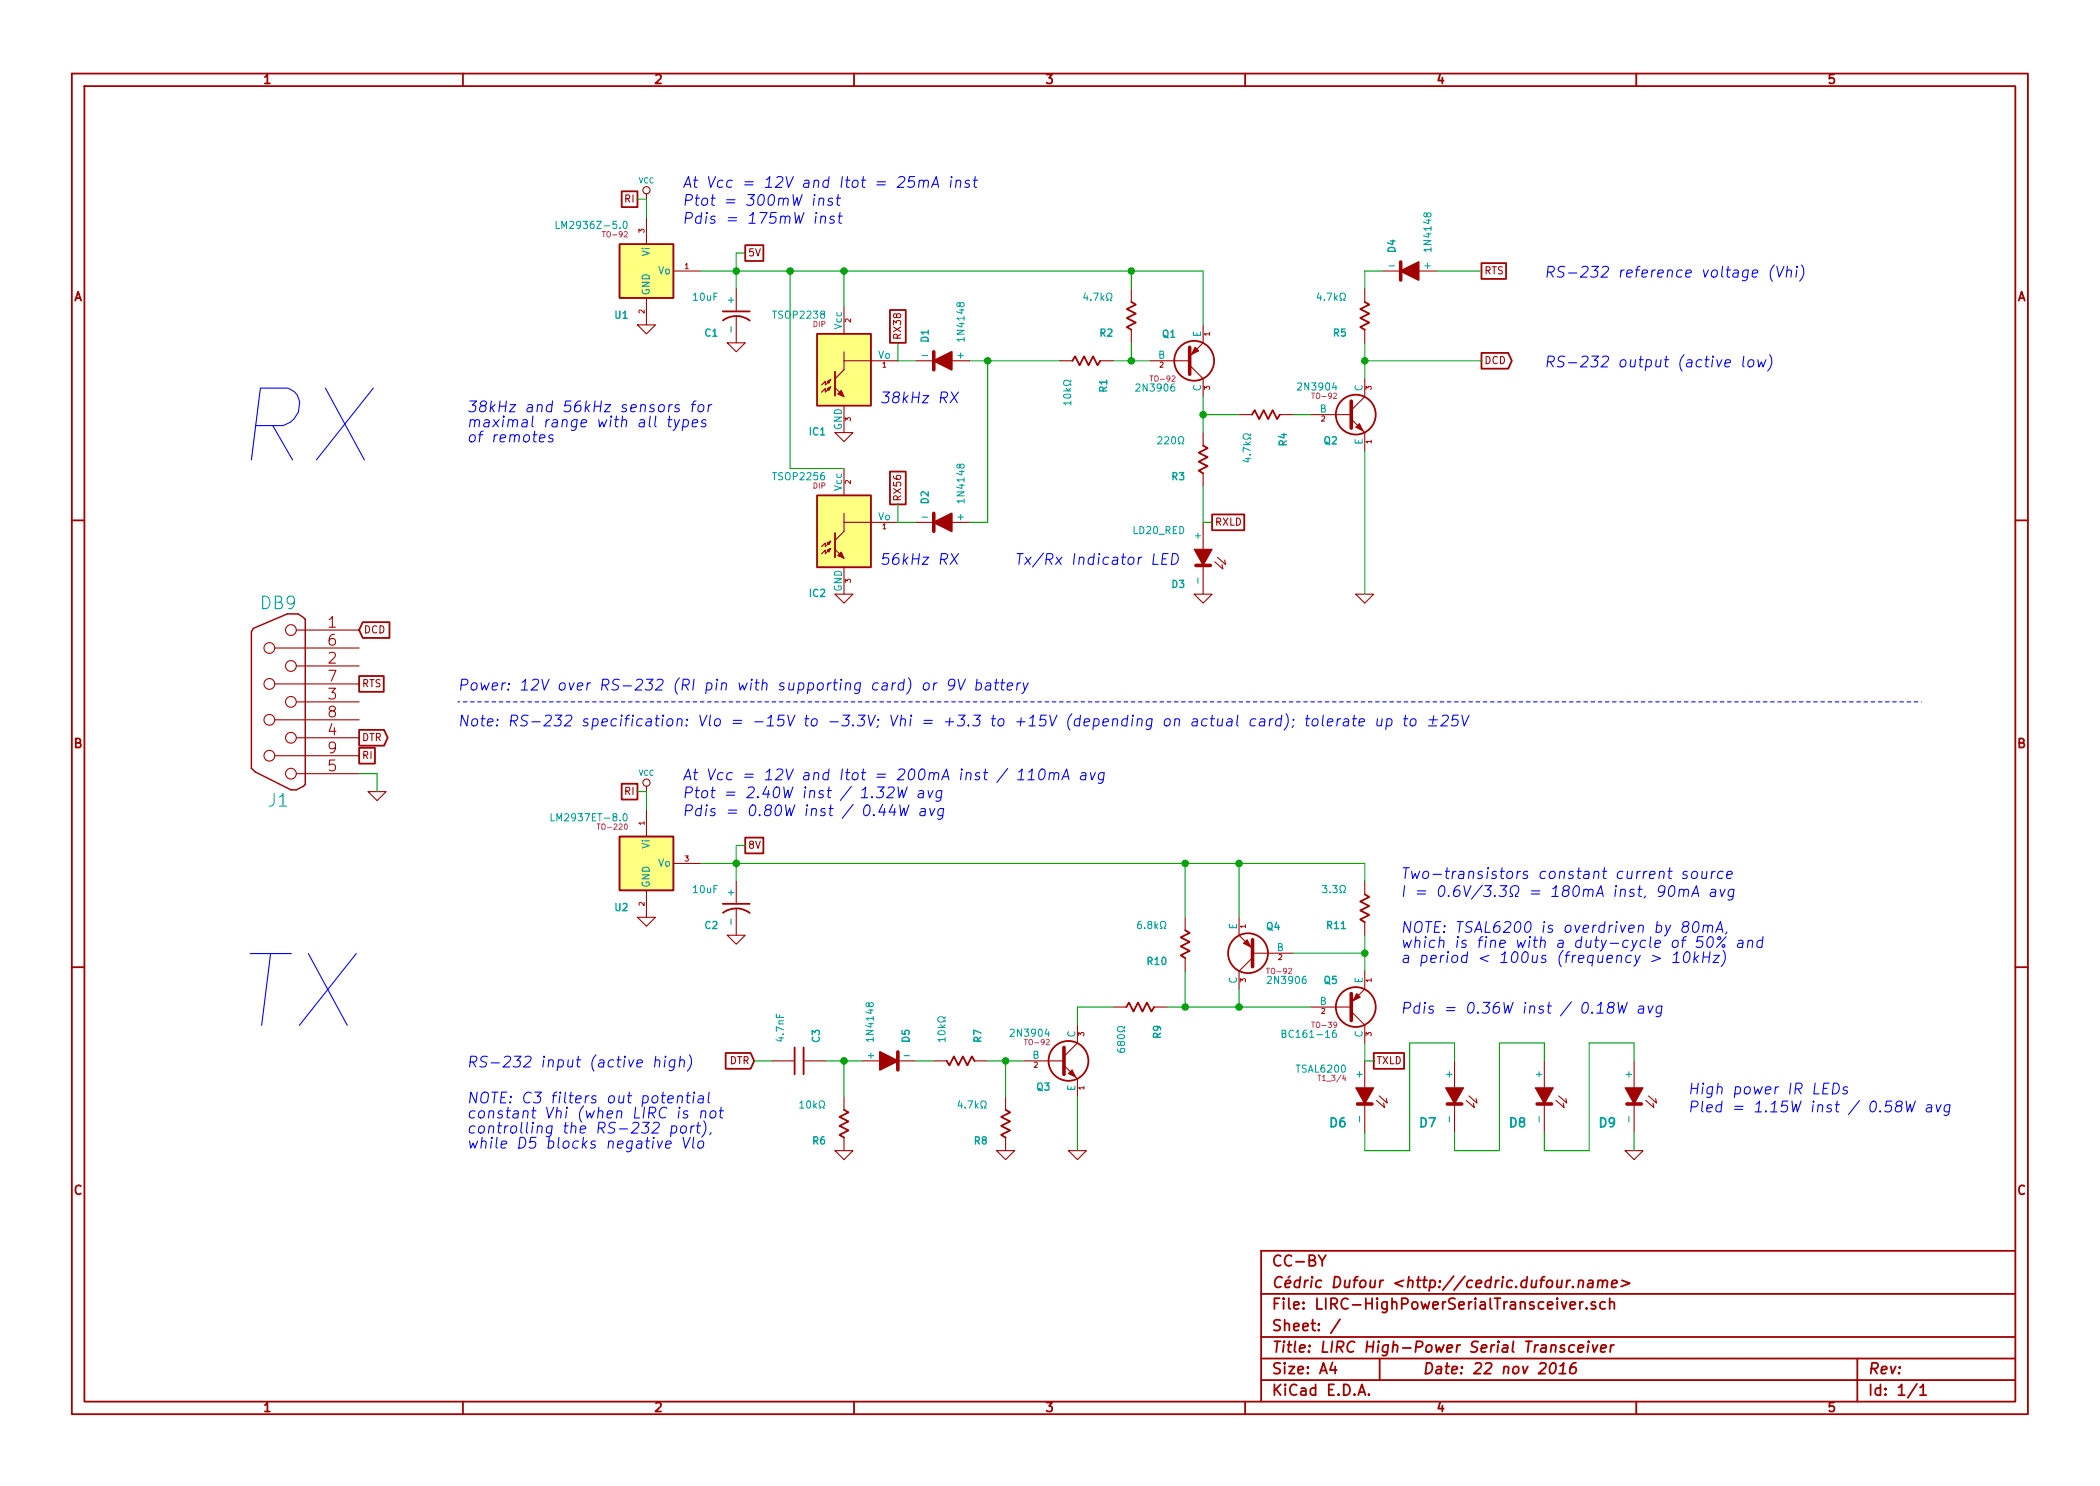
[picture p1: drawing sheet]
EESchema Schematic File Version 2
LIBS:LIRC-HighPowerSerialTransceiver-Components
LIBS:power
LIBS:device
LIBS:transistors
LIBS:conn
LIBS:linear
LIBS:regul
LIBS:74xx
LIBS:cmos4000
LIBS:adc-dac
LIBS:memory
LIBS:xilinx
LIBS:special
LIBS:microcontrollers
LIBS:dsp
LIBS:microchip
LIBS:analog_switches
LIBS:motorola
LIBS:texas
LIBS:intel
LIBS:audio
LIBS:interface
LIBS:digital-audio
LIBS:philips
LIBS:display
LIBS:cypress
LIBS:siliconi
LIBS:opto
LIBS:atmel
LIBS:contrib
LIBS:valves
LIBS:LIRC-HighPowerSerialTransceiver-cache
EELAYER 27 0
EELAYER END
$Descr A4 11693 8268
encoding utf-8
Sheet 1 1
Title "LIRC High-Power Serial Transceiver"
Date "22 nov 2016"
Rev ""
Comp "Cédric Dufour <http://cedric.dufour.name>"
Comment1 "CC-BY"
Comment2 ""
Comment3 ""
Comment4 ""
$EndDescr
$Comp
L LM2936Z-5.0 U1
U 1 1
P 3600 1500
F 0 "U1" H 3500 1250 40  0000 R CNB
F 1 "LM2936Z-5.0" H 3500 1750 40  0000 R CNN
F 2 "TO-92" H 3500 1700 30  0000 R CNN
F 3 "~" H 3850 1150 60  0000 C CNN
	1    3600 1500
	1    0    0    -1  
$EndComp
$Comp
L TSOP2238 IC1
U 1 1
P 4750 2000
F 0 "IC1" H 4600 1600 40  0000 R CNB
F 1 "TSOP2238" H 4600 2250 40  0000 R CNN
F 2 "DIP" H 4600 2200 30  0000 R CNN
F 3 "~" H 4635 1865 60  0000 C CNN
	1    4750 2000
	1    0    0    -1  
$EndComp
$Comp
L TSOP2256 IC2
U 1 1
P 4750 2900
F 0 "IC2" H 4600 2500 40  0000 R CNB
F 1 "TSOP2256" H 4600 3150 40  0000 R CNN
F 2 "DIP" H 4600 3100 30  0000 R CNN
F 3 "~" H 4635 2765 60  0000 C CNN
	1    4750 2900
	1    0    0    -1  
$EndComp
$Comp
L 1N4148 D2
U 1 1
P 5250 2900
F 0 "D2" H 5150 2800 40  0000 R CNB
F 1 "1N4148" H 5150 3000 40  0000 R CNN
F 2 "" H 5250 2900 60  0000 C CNN
F 3 "" H 5250 2900 60  0000 C CNN
	1    5250 2900
	0    1    1    0   
$EndComp
$Comp
L 2N3906 Q1
U 1 1
P 6700 2000
F 0 "Q1" H 6550 1850 40  0000 R CNB
F 1 "2N3906" H 6550 2150 40  0000 R CNN
F 2 "TO-92" H 6550 2100 30  0000 R CNN
F 3 "~" H 6600 2000 60  0000 C CNN
	1    6700 2000
	1    0    0    1   
$EndComp
$Comp
L R R3
U 1 1
P 6700 2550
F 0 "R3" H 6600 2450 40  0000 R CNB
F 1 "220Ω" H 6600 2650 40  0000 R CNN
F 2 "" H 6700 2550 60  0000 C CNN
F 3 "" H 6700 2550 60  0000 C CNN
	1    6700 2550
	1    0    0    -1  
$EndComp
$Comp
L R R1
U 1 1
P 6050 2000
F 0 "R1" H 5950 1900 40  0000 R CNB
F 1 "10kΩ" H 5950 2100 40  0000 R CNN
F 2 "" H 6050 2000 60  0000 C CNN
F 3 "" H 6050 2000 60  0000 C CNN
	1    6050 2000
	0    -1   -1   0   
$EndComp
$Comp
L 2N3904 Q2
U 1 1
P 7600 2300
F 0 "Q2" H 7450 2150 40  0000 R CNB
F 1 "2N3904" H 7450 2450 40  0000 R CNN
F 2 "TO-92" H 7450 2400 30  0000 R CNN
F 3 "~" H 7500 2151 60  0000 C CNN
	1    7600 2300
	1    0    0    -1  
$EndComp
$Comp
L R R4
U 1 1
P 7050 2300
F 0 "R4" H 6950 2200 40  0000 R CNB
F 1 "4.7kΩ" H 6950 2400 40  0000 R CNN
F 2 "" H 7050 2300 60  0000 C CNN
F 3 "" H 7050 2300 60  0000 C CNN
	1    7050 2300
	0    -1   -1   0   
$EndComp
$Comp
L GND #PWR01
U 1 1
P 4700 2400
F 0 "#PWR01" H 4700 2400 30  0001 C CNB
F 1 "GND" H 4700 2330 30  0001 C CNN
F 2 "" H 4700 2400 60  0000 C CNN
F 3 "" H 4700 2400 60  0000 C CNN
	1    4700 2400
	1    0    0    -1  
$EndComp
$Comp
L GND #PWR02
U 1 1
P 3600 1800
F 0 "#PWR02" H 3600 1800 30  0001 C CNB
F 1 "GND" H 3600 1730 30  0001 C CNN
F 2 "" H 3600 1800 60  0000 C CNN
F 3 "" H 3600 1800 60  0000 C CNN
	1    3600 1800
	1    0    0    -1  
$EndComp
$Comp
L GND #PWR03
U 1 1
P 4700 3300
F 0 "#PWR03" H 4700 3300 30  0001 C CNB
F 1 "GND" H 4700 3230 30  0001 C CNN
F 2 "" H 4700 3300 60  0000 C CNN
F 3 "" H 4700 3300 60  0000 C CNN
	1    4700 3300
	1    0    0    -1  
$EndComp
$Comp
L GND #PWR04
U 1 1
P 6700 3300
F 0 "#PWR04" H 6700 3300 30  0001 C CNB
F 1 "GND" H 6700 3230 30  0001 C CNN
F 2 "" H 6700 3300 60  0000 C CNN
F 3 "" H 6700 3300 60  0000 C CNN
	1    6700 3300
	1    0    0    -1  
$EndComp
Text GLabel 8250 2000 2    40   Output ~ 0
DCD
Text GLabel 8250 1500 2    40   UnSpc ~ 0
RTS
$Comp
L R R5
U 1 1
P 7600 1750
F 0 "R5" H 7500 1650 40  0000 R CNB
F 1 "4.7kΩ" H 7500 1850 40  0000 R CNN
F 2 "" H 7600 1750 60  0000 C CNN
F 3 "" H 7600 1750 60  0000 C CNN
	1    7600 1750
	1    0    0    -1  
$EndComp
$Comp
L 1N4148 D4
U 1 1
P 7850 1500
F 0 "D4" H 7750 1400 40  0000 R CNB
F 1 "1N4148" H 7750 1600 40  0000 R CNN
F 2 "" H 7850 1500 60  0000 C CNN
F 3 "" H 7850 1500 60  0000 C CNN
	1    7850 1500
	0    1    1    0   
$EndComp
$Comp
L GND #PWR05
U 1 1
P 7600 3300
F 0 "#PWR05" H 7600 3300 30  0001 C CNB
F 1 "GND" H 7600 3230 30  0001 C CNN
F 2 "" H 7600 3300 60  0000 C CNN
F 3 "" H 7600 3300 60  0000 C CNN
	1    7600 3300
	1    0    0    -1  
$EndComp
$Comp
L R R11
U 1 1
P 7600 5050
F 0 "R11" H 7500 4950 40  0000 R CNB
F 1 "3.3Ω" H 7500 5150 40  0000 R CNN
F 2 "~" H 7600 5050 60  0000 C CNN
F 3 "~" H 7600 5050 60  0000 C CNN
	1    7600 5050
	1    0    0    -1  
$EndComp
$Comp
L GND #PWR06
U 1 1
P 9100 6400
F 0 "#PWR06" H 9100 6400 30  0001 C CNB
F 1 "GND" H 9100 6330 30  0001 C CNN
F 2 "" H 9100 6400 60  0000 C CNN
F 3 "" H 9100 6400 60  0000 C CNN
	1    9100 6400
	1    0    0    -1  
$EndComp
$Comp
L 2N3904 Q3
U 1 1
P 6000 5900
F 0 "Q3" H 5850 5750 40  0000 R CNB
F 1 "2N3904" H 5850 6050 40  0000 R CNN
F 2 "TO-92" H 5850 6000 30  0000 R CNN
F 3 "~" H 5900 5751 60  0000 C CNN
	1    6000 5900
	1    0    0    -1  
$EndComp
$Comp
L R R7
U 1 1
P 5350 5900
F 0 "R7" H 5250 5800 40  0000 R CNB
F 1 "10kΩ" H 5250 6000 40  0000 R CNN
F 2 "~" H 5350 5900 60  0000 C CNN
F 3 "~" H 5350 5900 60  0000 C CNN
	1    5350 5900
	0    -1   1    0   
$EndComp
$Comp
L GND #PWR07
U 1 1
P 6000 6400
F 0 "#PWR07" H 6000 6400 30  0001 C CNB
F 1 "GND" H 6000 6330 30  0001 C CNN
F 2 "" H 6000 6400 60  0000 C CNN
F 3 "" H 6000 6400 60  0000 C CNN
	1    6000 6400
	1    0    0    -1  
$EndComp
$Comp
L 2N3906 Q4
U 1 1
P 6900 5300
F 0 "Q4" H 6750 5150 40  0000 R CNB
F 1 "2N3906" H 6750 5450 40  0000 R CNN
F 2 "TO-92" H 6750 5400 30  0000 R CNN
F 3 "~" H 6800 5300 60  0000 C CNN
	1    6900 5300
	-1   0    0    1   
$EndComp
$Comp
L BC161-16 Q5
U 1 1
P 7600 5600
F 0 "Q5" H 7450 5450 40  0000 R CNB
F 1 "BC161-16" H 7450 5750 40  0000 R CNN
F 2 "TO-39" H 7450 5700 30  0000 R CNN
F 3 "~" H 7500 5600 60  0000 C CNN
	1    7600 5600
	1    0    0    1   
$EndComp
$Comp
L R R9
U 1 1
P 6350 5600
F 0 "R9" H 6250 5500 40  0000 R CNB
F 1 "680Ω" H 6250 5700 40  0000 R CNN
F 2 "~" H 6350 5600 60  0000 C CNN
F 3 "~" H 6350 5600 60  0000 C CNN
	1    6350 5600
	0    -1   -1   0   
$EndComp
$Comp
L R R8
U 1 1
P 5600 6250
F 0 "R8" H 5500 6150 40  0000 R CNB
F 1 "4.7kΩ" H 5500 6350 40  0000 R CNN
F 2 "~" H 5600 6250 60  0000 C CNN
F 3 "~" H 5600 6250 60  0000 C CNN
	1    5600 6250
	1    0    0    -1  
$EndComp
$Comp
L GND #PWR08
U 1 1
P 5600 6400
F 0 "#PWR08" H 5600 6400 30  0001 C CNB
F 1 "GND" H 5600 6330 30  0001 C CNN
F 2 "" H 5600 6400 60  0000 C CNN
F 3 "" H 5600 6400 60  0000 C CNN
	1    5600 6400
	1    0    0    -1  
$EndComp
Text GLabel 4200 5900 0    40   Input ~ 0
DTR
$Comp
L GND #PWR09
U 1 1
P 3600 5100
F 0 "#PWR09" H 3600 5100 30  0001 C CNB
F 1 "GND" H 3600 5030 30  0001 C CNN
F 2 "" H 3600 5100 60  0000 C CNN
F 3 "" H 3600 5100 60  0000 C CNN
	1    3600 5100
	1    0    0    -1  
$EndComp
$Comp
L LD20_RED D3
U 1 1
P 6700 3100
F 0 "D3" H 6600 2950 40  0000 R CNB
F 1 "LD20_RED" H 6600 3250 40  0000 R CNN
F 2 "~" H 6600 3200 30  0000 R CNN
F 3 "~" H 6700 3100 60  0000 C CNN
	1    6700 3100
	1    0    0    -1  
$EndComp
Wire Wire Line
	5400 2000 5900 2000
Wire Wire Line
	6200 2000 6400 2000
Wire Wire Line
	6700 2200 6700 2400
Connection ~ 6700 2300
Wire Wire Line
	6700 2700 6700 2900
Wire Wire Line
	8000 1500 8250 1500
Wire Wire Line
	7700 1500 7600 1500
Wire Wire Line
	7600 1500 7600 1600
Wire Wire Line
	7600 1900 7600 2100
Wire Wire Line
	7600 2000 8250 2000
Connection ~ 7600 2000
Wire Wire Line
	7600 2500 7600 3300
Wire Wire Line
	3900 1500 6700 1500
Wire Wire Line
	6700 1500 6700 1800
Wire Wire Line
	4700 1700 4700 1500
Connection ~ 4700 1500
Wire Wire Line
	4400 1500 4400 2600
Wire Wire Line
	4400 2600 4700 2600
Connection ~ 4400 1500
Wire Wire Line
	5500 2900 5400 2900
Connection ~ 5500 2000
Wire Wire Line
	3900 4800 7600 4800
Wire Wire Line
	7600 4800 7600 4900
Wire Wire Line
	5500 5900 5700 5900
Wire Wire Line
	6000 6100 6000 6400
Wire Wire Line
	6900 4800 6900 5100
Connection ~ 6900 4800
Wire Wire Line
	7600 5200 7600 5400
Wire Wire Line
	7200 5300 7600 5300
Connection ~ 7600 5300
Wire Wire Line
	7600 5800 7600 5900
Wire Wire Line
	6500 5600 7300 5600
Wire Wire Line
	6900 5500 6900 5600
Connection ~ 6900 5600
Wire Wire Line
	5600 6100 5600 5900
Connection ~ 5600 5900
Wire Wire Line
	5000 2900 5100 2900
Wire Wire Line
	4100 1400 4100 1600
Connection ~ 4100 1500
$Comp
L GND #PWR010
U 1 1
P 4100 1900
F 0 "#PWR010" H 4100 1900 30  0001 C CNB
F 1 "GND" H 4100 1830 30  0001 C CNN
F 2 "" H 4100 1900 60  0000 C CNN
F 3 "" H 4100 1900 60  0000 C CNN
	1    4100 1900
	1    0    0    -1  
$EndComp
$Comp
L R R2
U 1 1
P 6300 1750
F 0 "R2" H 6200 1650 40  0000 R CNB
F 1 "4.7kΩ" H 6200 1850 40  0000 R CNN
F 2 "" H 6300 1750 60  0000 C CNN
F 3 "" H 6300 1750 60  0000 C CNN
	1    6300 1750
	1    0    0    -1  
$EndComp
Wire Wire Line
	7200 2300 7300 2300
Wire Wire Line
	6900 2300 6700 2300
$Comp
L GND #PWR011
U 1 1
P 4100 5200
F 0 "#PWR011" H 4100 5200 30  0001 C CNB
F 1 "GND" H 4100 5130 30  0001 C CNN
F 2 "" H 4100 5200 60  0000 C CNN
F 3 "" H 4100 5200 60  0000 C CNN
	1    4100 5200
	1    0    0    -1  
$EndComp
Wire Wire Line
	4100 4700 4100 4900
Connection ~ 4100 4800
$Comp
L LM2937ET-8.0 U2
U 1 1
P 3600 4800
F 0 "U2" H 3500 4550 40  0000 R CNB
F 1 "LM2937ET-8.0" H 3500 5050 40  0000 R CNN
F 2 "TO-220" H 3500 5000 30  0000 R CNN
F 3 "~" H 3850 4450 60  0000 C CNN
	1    3600 4800
	1    0    0    -1  
$EndComp
Wire Notes Line
	2550 3900 10700 3900
Text Notes 1300 5750 0    400  Italic 0
TX
Text Notes 1300 2600 0    400  Italic 0
RX
Wire Wire Line
	6300 1600 6300 1500
Connection ~ 6300 1500
Wire Wire Line
	6300 1900 6300 2000
Connection ~ 6300 2000
$Comp
L 1N4148 D5
U 1 1
P 4950 5900
F 0 "D5" H 4850 5800 40  0000 R CNB
F 1 "1N4148" H 4850 6000 40  0000 R CNN
F 2 "" H 4950 5900 60  0000 C CNN
F 3 "" H 4950 5900 60  0000 C CNN
	1    4950 5900
	0    -1   1    0   
$EndComp
Wire Wire Line
	4300 5900 4200 5900
Text Notes 9400 6100 0    60   Italic 0
High power IR LEDs
Text Notes 2600 5950 0    60   Italic 0
RS-232 input (active high)
Text Notes 8600 2050 0    60   Italic 0
RS-232 output (active low)
Text Notes 8600 1550 0    60   Italic 0
RS-232 reference voltage (Vhi)
$Comp
L VCC #012
U 1 1
P 3600 4400
F 0 "#012" H 3600 4500 30  0001 C CNB
F 1 "VCC" H 3600 4500 30  0000 C CNN
F 2 "" H 3600 4400 60  0000 C CNN
F 3 "" H 3600 4400 60  0000 C CNN
	1    3600 4400
	1    0    0    -1  
$EndComp
$Comp
L VCC #013
U 1 1
P 3600 1100
F 0 "#013" H 3600 1200 30  0001 C CNB
F 1 "VCC" H 3600 1200 30  0000 C CNN
F 2 "" H 3600 1100 60  0000 C CNN
F 3 "" H 3600 1100 60  0000 C CNN
	1    3600 1100
	1    0    0    -1  
$EndComp
Text Notes 4900 2250 0    60   Italic 0
38kHz RX
Text Notes 4900 3150 0    60   Italic 0
56kHz RX
Text Notes 5650 3150 0    60   Italic 0
Tx/Rx Indicator LED
Text Notes 2550 4050 0    60   Italic 0
Note: RS-232 specification: Vlo = -15V to -3.3V; Vhi = +3.3 to +15V (depending on actual card); tolerate up to ±25V
Text Notes 3800 4550 0    60   Italic 0
Pdis = 0.80W inst / 0.44W avg
Text Notes 3800 1250 0    60   Italic 0
Pdis = 175mW inst
Text Notes 7800 5650 0    60   Italic 0
Pdis = 0.36W inst / 0.18W avg
Text Notes 9400 6200 0    60   Italic 0
Pled = 1.15W inst / 0.58W avg
Text Notes 3800 4450 0    60   Italic 0
Ptot = 2.40W inst / 1.32W avg
Text Notes 3800 1150 0    60   Italic 0
Ptot = 300mW inst
$Comp
L R R10
U 1 1
P 6600 5250
F 0 "R10" H 6500 5150 40  0000 R CNB
F 1 "6.8kΩ" H 6500 5350 40  0000 R CNN
F 2 "~" H 6600 5250 60  0000 C CNN
F 3 "~" H 6600 5250 60  0000 C CNN
	1    6600 5250
	1    0    0    -1  
$EndComp
Wire Wire Line
	6600 5100 6600 4800
Connection ~ 6600 4800
Wire Wire Line
	6600 5400 6600 5600
Connection ~ 6600 5600
Wire Wire Line
	5500 2000 5500 2000
Wire Wire Line
	5500 2000 5500 2900
$Comp
L TSAL6200 D7
U 1 1
P 8100 6100
F 0 "D7" H 8000 5950 50  0000 R CNB
F 1 "~" H 8000 6250 40  0000 R CNN
F 2 "~" H 8000 6200 30  0000 R CNN
F 3 "~" H 8100 6100 60  0000 C CNN
	1    8100 6100
	1    0    0    -1  
$EndComp
$Comp
L TSAL6200 D8
U 1 1
P 8600 6100
F 0 "D8" H 8500 5950 50  0000 R CNB
F 1 "~" H 8500 6250 40  0000 R CNN
F 2 "~" H 8500 6200 30  0000 R CNN
F 3 "~" H 8600 6100 60  0000 C CNN
	1    8600 6100
	1    0    0    -1  
$EndComp
$Comp
L TSAL6200 D9
U 1 1
P 9100 6100
F 0 "D9" H 9000 5950 50  0000 R CNB
F 1 "~" H 9000 6250 40  0000 R CNN
F 2 "~" H 9000 6200 30  0000 R CNN
F 3 "~" H 9100 6100 60  0000 C CNN
	1    9100 6100
	1    0    0    -1  
$EndComp
Wire Wire Line
	9100 6300 9100 6400
$Comp
L TSAL6200 D6
U 1 1
P 7600 6100
F 0 "D6" H 7500 5950 50  0000 R CNB
F 1 "TSAL6200" H 7500 6250 40  0000 R CNN
F 2 "T1_3/4" H 7500 6200 30  0000 R CNN
F 3 "~" H 7600 6100 60  0000 C CNN
	1    7600 6100
	1    0    0    -1  
$EndComp
Wire Wire Line
	7600 6300 7600 6400
Wire Wire Line
	7600 6400 7850 6400
Wire Wire Line
	7850 6400 7850 5800
Wire Wire Line
	7850 5800 8100 5800
Wire Wire Line
	8100 5800 8100 5900
Wire Wire Line
	8100 6300 8100 6400
Wire Wire Line
	8100 6400 8350 6400
Wire Wire Line
	8350 6400 8350 5800
Wire Wire Line
	8350 5800 8600 5800
Wire Wire Line
	8600 5800 8600 5900
Wire Wire Line
	8600 6300 8600 6400
Wire Wire Line
	8600 6400 8850 6400
Wire Wire Line
	8850 6400 8850 5800
Wire Wire Line
	8850 5800 9100 5800
Wire Wire Line
	9100 5800 9100 5900
$Comp
L CP C1
U 1 1
P 4100 1750
F 0 "C1" H 4000 1650 40  0000 R CNB
F 1 "10uF" H 4000 1850 40  0000 R CNN
F 2 "~" H 4100 1750 60  0000 C CNN
F 3 "~" H 4100 1750 60  0000 C CNN
	1    4100 1750
	1    0    0    -1  
$EndComp
$Comp
L CP C2
U 1 1
P 4100 5050
F 0 "C2" H 4000 4950 40  0000 R CNB
F 1 "10uF" H 4000 5150 40  0000 R CNN
F 2 "~" H 4100 5050 60  0000 C CNN
F 3 "~" H 4100 5050 60  0000 C CNN
	1    4100 5050
	1    0    0    -1  
$EndComp
Text Notes 2550 3850 0    60   Italic 0
Power: 12V over RS-232 (RI pin with supporting card) or 9V battery
$Comp
L DB9 J1
U 1 1
P 1550 3900
F 0 "J1" H 1550 4450 70  0000 C CNN
F 1 "DB9" H 1550 3350 70  0000 C CNN
F 2 "" H 1550 3900 60  0000 C CNN
F 3 "" H 1550 3900 60  0000 C CNN
	1    1550 3900
	-1   0    0    1   
$EndComp
Text GLabel 2000 3800 2    40   UnSpc ~ 0
RTS
Text GLabel 2000 3500 2    40   Input ~ 0
DCD
Text GLabel 2000 4100 2    40   Output ~ 0
DTR
Text GLabel 2000 4200 2    40   UnSpc ~ 0
RI
$Comp
L GND #PWR014
U 1 1
P 2100 4400
F 0 "#PWR014" H 2100 4400 30  0001 C CNB
F 1 "GND" H 2100 4330 30  0001 C CNN
F 2 "" H 2100 4400 60  0000 C CNN
F 3 "" H 2100 4400 60  0000 C CNN
	1    2100 4400
	1    0    0    -1  
$EndComp
Wire Wire Line
	2100 4400 2100 4300
Wire Wire Line
	2100 4300 2000 4300
Text GLabel 3550 1100 0    40   UnSpc ~ 0
RI
Wire Wire Line
	3550 1100 3600 1100
Wire Wire Line
	3600 1100 3600 1200
Text GLabel 3550 4400 0    40   UnSpc ~ 0
RI
Wire Wire Line
	3550 4400 3600 4400
Wire Wire Line
	3600 4400 3600 4500
$Comp
L C C3
U 1 1
P 4450 5900
F 0 "C3" H 4350 5800 40  0000 R CNB
F 1 "4.7nF" H 4350 6000 40  0000 R CNN
F 2 "~" H 4450 5900 60  0000 C CNN
F 3 "~" H 4450 5900 60  0000 C CNN
	1    4450 5900
	0    -1   1    0   
$EndComp
Wire Wire Line
	4600 5900 4800 5900
Wire Wire Line
	5100 5900 5200 5900
Wire Wire Line
	6000 5700 6000 5600
Wire Wire Line
	6000 5600 6200 5600
Wire Wire Line
	5000 2000 5100 2000
$Comp
L 1N4148 D1
U 1 1
P 5250 2000
F 0 "D1" H 5150 1900 40  0000 R CNB
F 1 "1N4148" H 5150 2100 40  0000 R CNN
F 2 "" H 5250 2000 60  0000 C CNN
F 3 "" H 5250 2000 60  0000 C CNN
	1    5250 2000
	0    1    1    0   
$EndComp
Text GLabel 5000 1900 1    40   UnSpc ~ 0
RX38
Wire Wire Line
	5000 2000 5000 1900
Text GLabel 5000 2800 1    40   UnSpc ~ 0
RX56
Wire Wire Line
	5000 2800 5000 2900
Text GLabel 4150 1400 2    40   UnSpc ~ 0
5V
Text GLabel 4150 4700 2    40   UnSpc ~ 0
8V
Wire Wire Line
	4150 1400 4100 1400
Wire Wire Line
	4150 4700 4100 4700
Text GLabel 6750 2900 2    40   UnSpc ~ 0
RXLD
Wire Wire Line
	6700 2900 6750 2900
Text GLabel 7650 5900 2    40   UnSpc ~ 0
TXLD
Wire Wire Line
	7600 5900 7650 5900
$Comp
L R R6
U 1 1
P 4700 6250
F 0 "R6" H 4600 6150 40  0000 R CNB
F 1 "10kΩ" H 4600 6350 40  0000 R CNN
F 2 "~" H 4700 6250 60  0000 C CNN
F 3 "~" H 4700 6250 60  0000 C CNN
	1    4700 6250
	1    0    0    -1  
$EndComp
$Comp
L GND #PWR015
U 1 1
P 4700 6400
F 0 "#PWR015" H 4700 6400 30  0001 C CNB
F 1 "GND" H 4700 6330 30  0001 C CNN
F 2 "" H 4700 6400 60  0000 C CNN
F 3 "" H 4700 6400 60  0000 C CNN
	1    4700 6400
	1    0    0    -1  
$EndComp
Wire Wire Line
	4700 6100 4700 5900
Connection ~ 4700 5900
Text Notes 2600 6150 0    60   Italic 0
NOTE: C3 filters out potential\nconstant Vhi (when LIRC is not\ncontrolling the RS-232 port),\nwhile D5 blocks negative Vlo
Text Notes 7800 5000 0    60   Italic 0
I = 0.6V/3.3Ω = 180mA inst, 90mA avg
Text Notes 7800 5200 0    60   Italic 0
NOTE: TSAL6200 is overdriven by 80mA,\nwhich is fine with a duty-cycle of 50% and\na period < 100us (frequency > 10kHz)
Text Notes 3800 4350 0    60   Italic 0
At Vcc = 12V and Itot = 200mA inst / 110mA avg
Text Notes 3800 1050 0    60   Italic 0
At Vcc = 12V and Itot = 25mA inst
Text Notes 7800 4900 0    60   Italic 0
Two-transistors constant current source
Text Notes 2600 2300 0    60   Italic 0
38kHz and 56kHz sensors for\nmaximal range with all types\nof remotes
$EndSCHEMATC
